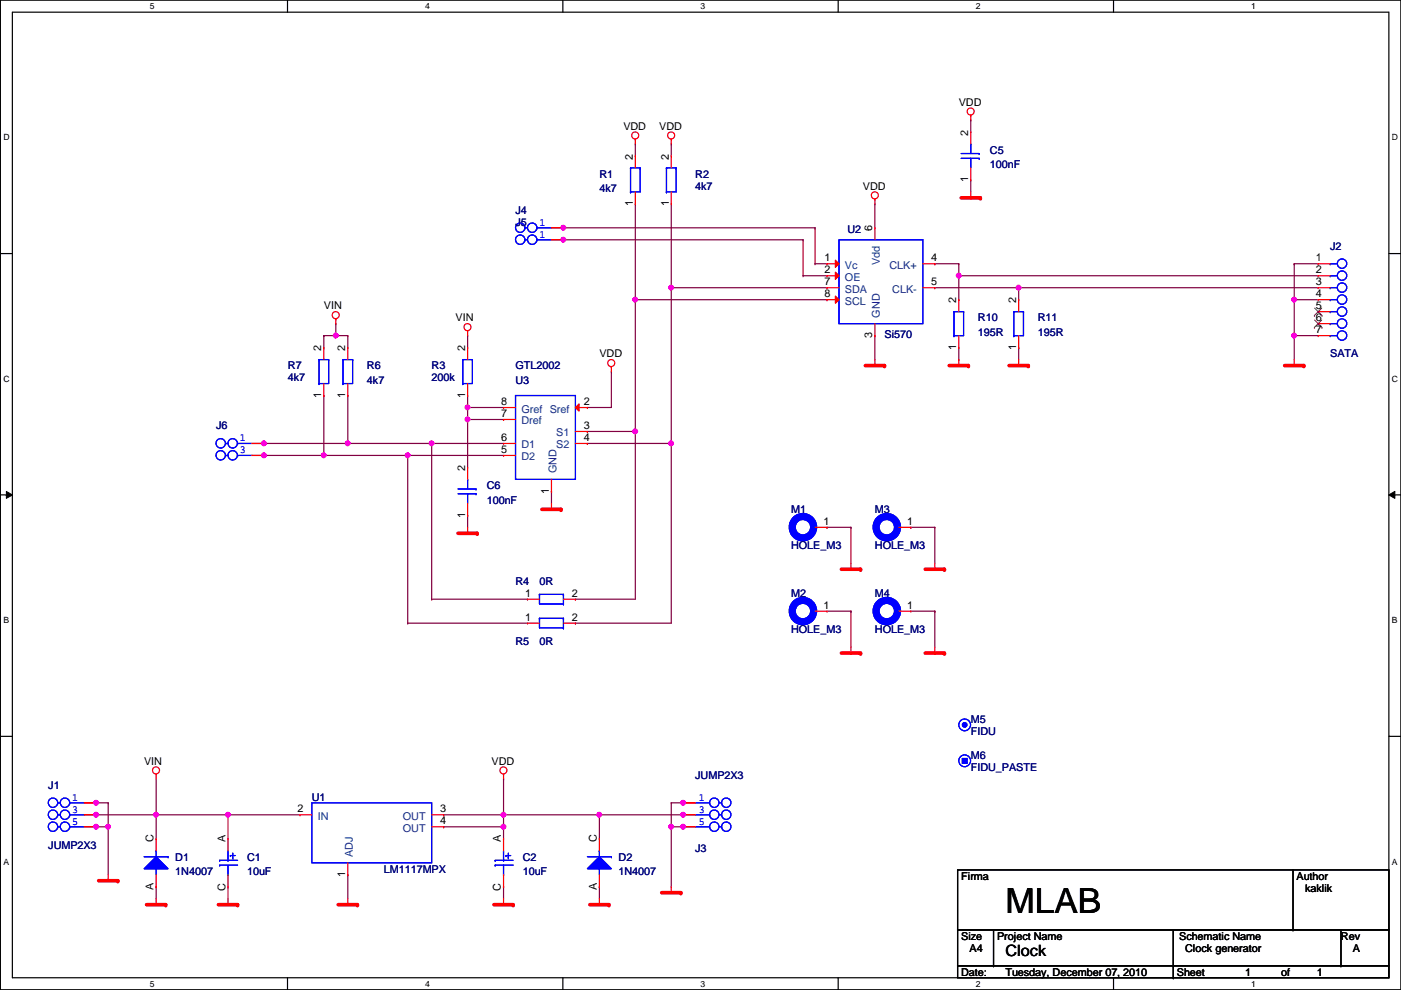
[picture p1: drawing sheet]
# OrCAD Capture schematic CLKGEN.DSN
size A4; title: Clock; rev: A; note: Clock generator

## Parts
C1  10uF  [ELYTB]
C2  10uF  [ELYTB]
C5  100nF  [C0805]
C6  100nF  [C0805]
D1  1N4007  [DO41]
D2  1N4007  [DO41]
J1  JUMP2X3  [JUMP2X3]
J2  SATA  [SATA]
J3  JUMP2X3  [JUMP2X3]
J4  JUMP2X1  [JUMP2X1]
J5  JUMP2X1  [JUMP2X1]
J6  JUMP2X2  [JUMP2X2]
M1  HOLE_M3  [HOLE_M3]
M2  HOLE_M3  [HOLE_M3]
M3  HOLE_M3  [HOLE_M3]
M4  HOLE_M3  [HOLE_M3]
M5  FIDU  [FIDU]
M6  FIDU_PASTE  [FIDU_PASTE]
R1  4k7  [R0805]
R2  4k7  [R0805]
R3  200k  [R0805]
R4  0R  [R0805]
R5  0R  [R0805]
R6  4k7  [R0805]
R7  4k7  [R0805]
R10  195R  [R0805]
R11  195R  [R0805]
U1  LM1117MPX  [SOT223]
U2  Si570  [Si5XX]
U3  GTL2002  [SO8_150]

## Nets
GND: C1.C C2.C C5.1 C6.1 D1.A D2.A J1.1 J1.2 J1.5 J1.6 J2.1 J2.4 J2.7 J3.1 J3.2 J3.5 J3.6 M1.1(PIN) M2.1(PIN) M3.1(PIN) M4.1(PIN) R10.1 R11.1 U1.1(ADJ) U2.3(GND) U3.1(GND)
VDD: C2.A C5.2 D2.C J3.3 J3.4 R1.2 R2.2 U1.3(OUT) U1.4(OUT) U2.6(Vdd) U3.2(Sref)
VIN: C1.A D1.C J1.3 J1.4 R3.2 R6.2 R7.2 U1.2(IN)
N01163: J2.2 R10.2 U2.4(CLK+)
N02020: J4.1 J4.2 U2.1(Vc)
N02024: J5.1 J5.2 U2.2(OE)
N02141: J2.3 R11.2 U2.5(CLK-)
N02853: J6.1 J6.2 R4.1 R6.1 U3.6(D1)
N02857: J6.3 J6.4 R5.1 R7.1 U3.5(D2)
N03045: C6.2 R3.1 U3.7(Dref) U3.8(Gref)
N03387: R1.1 R4.2 U2.8(SCL) U3.3(S1)
N03720: R2.1 R5.2 U2.7(SDA) U3.4(S2)

Not connected (* = marked no-connect by the designer): J2 5* 6*; M5 DUMMY; M6 DUMMY
